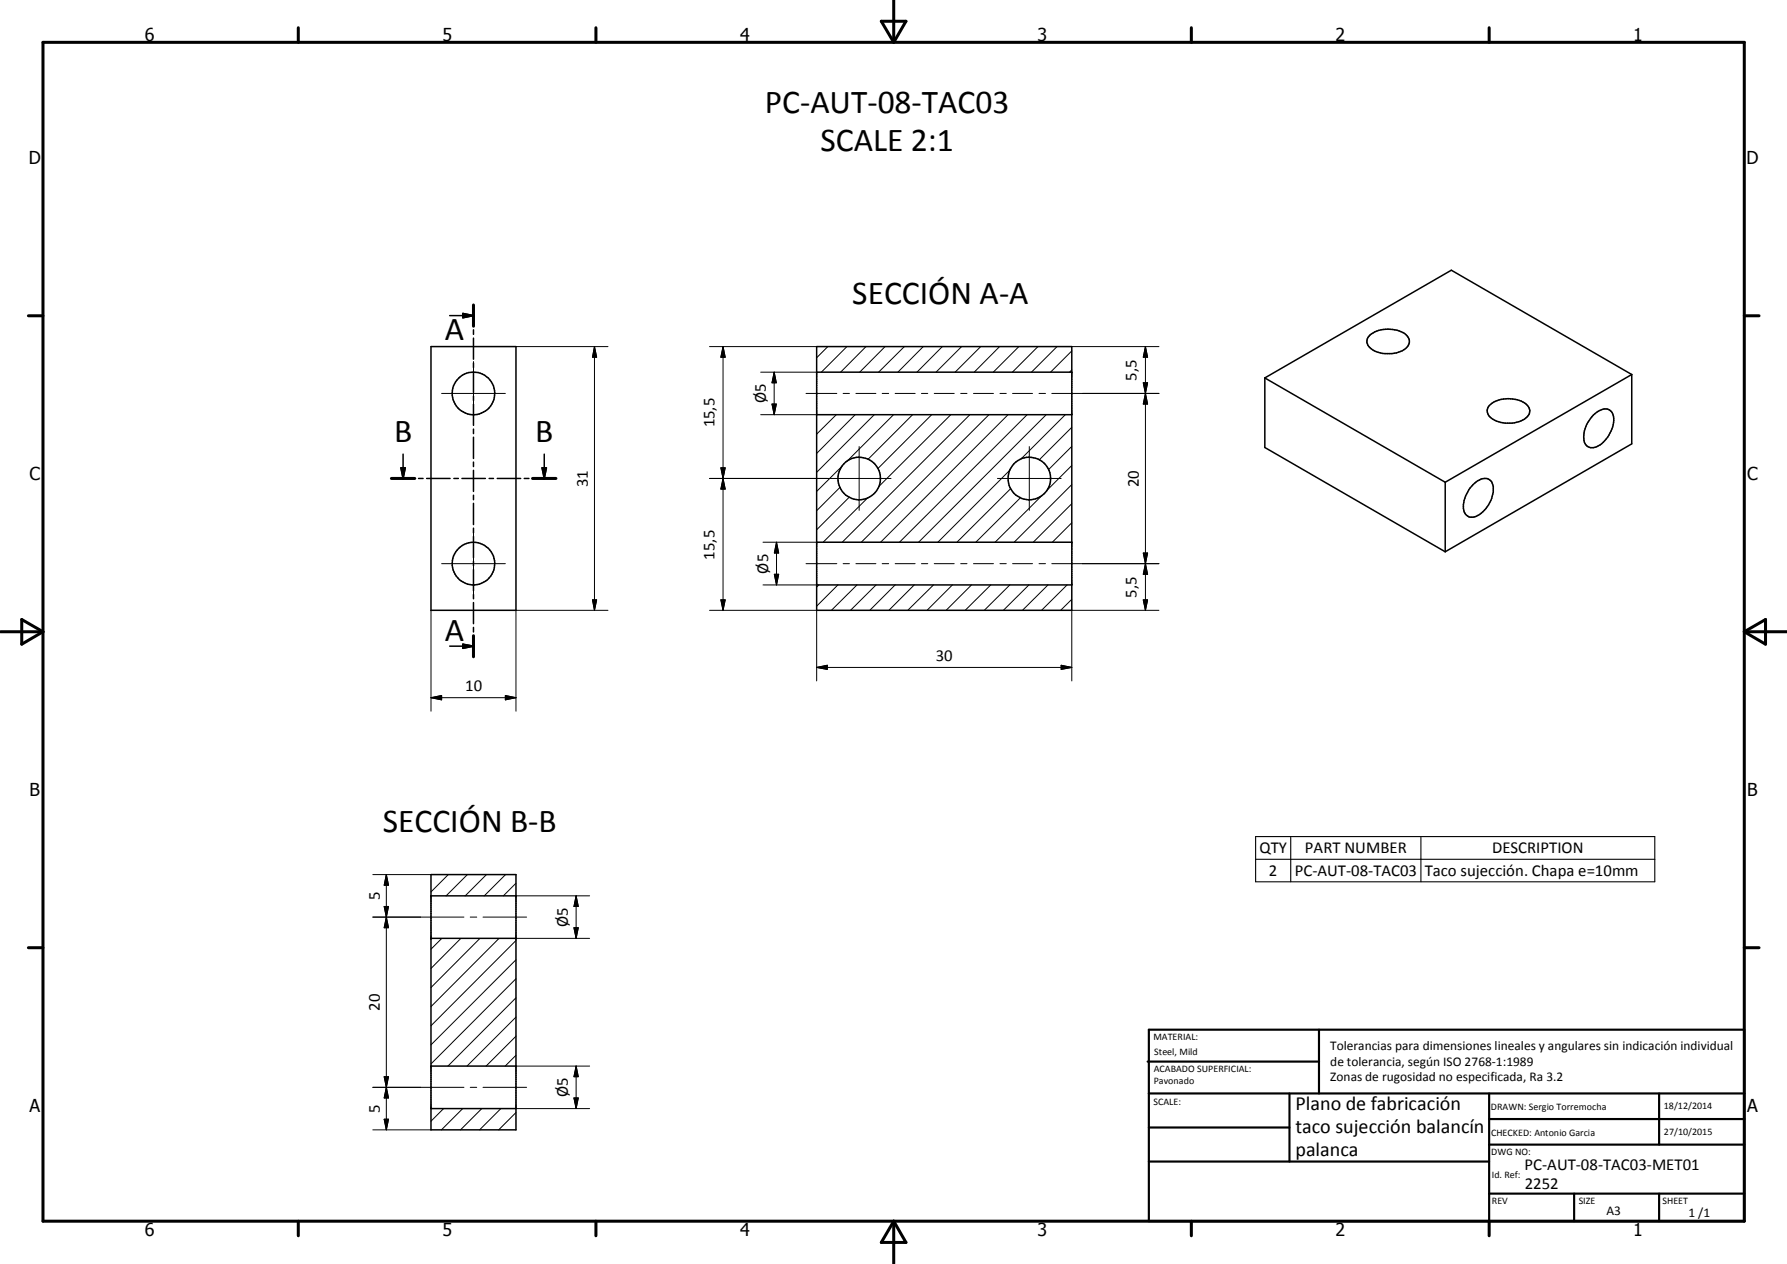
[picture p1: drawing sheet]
<svg xmlns="http://www.w3.org/2000/svg" width="420mm" height="297mm" viewBox="0 0 420 297" stroke-linecap="round" stroke-linejoin="round" font-family="sans-serif">
<g fill="none" stroke="#000" stroke-width=".35">
<path d="M105.7 74.2h5.6M108.8 73.7l2.5 .5-2.5 .5zM111.3 71.7v5M111.3 77.5v1.1M111.3 79.5v4.9M322.1 78.7a7.3 7.3 0 0 1 8.7 .2 1.95 1.95 0 0 1-.3 3 7.3 7.3 0 0 1-8.1 .1 1.93 1.93 0 0 1-.3-3.3zM101.3 81.4h20v62h-20zM111.3 85.3v1.1M111.3 87.2v5M111.3 93.1v1M111.3 95v4.9M192 97.5h60"/>
<path d="M192 81.4h60v62h-60zM192 87.5h60M297.4 88.8v16.4l42.4 24.5M297.4 88.8l42.4 24.5M350.2 95.3a7.1 7.1 0 0 1 8.9-.1 2.03 2.03 0 0 1-.7 3.3 7.6 7.6 0 0 1-7.7-.2 1.97 1.97 0 0 1-.5-3zM374.6 97.5a3.5 3.5 0 0 1 3.7-1.2 3 3 0 0 1 1 3.5 7.5 7.5 0 0 1-4.3 5.3 2.06 2.06 0 0 1-2.6-2.4 7.6 7.6 0 0 1 2.2-5.2zM383.7 88l-42.5-24.5-43.8 25.3M383.7 88v16.3l-43.9 25.4M383.7 88l-43.9 25.3M92 112.4h5.5M94.3 109.9h1l-.5 2.5zM94.8 106.7v5.7"/>
<path d="M98.4 112.4h1.1M100.3 112.4h5.5M106.7 112.4h1.1M108.6 112.4h5.5M111.3 100.8v1.1M111.3 102.7v5M111.3 108.6v1M111.3 110.5v5M111.3 116.4v1M111.3 118.3v5M115 112.4h1M116.9 112.4h5.5"/>
<path d="M123.3 112.4h1.1M125.2 112.4h5.5M127.5 109.9h1l-.5 2.5zM128 106.7v5.7M339.8 113.3v16.4M346.4 113.9a3.3 3.3 0 0 1 3.6-1.3l.3 .2a2.98 2.98 0 0 1 .7 3.3 7 7 0 0 1-4.6 5.4 2.02 2.02 0 0 1-2.3-2 8.1 8.1 0 0 1 2.3-5.6zM111.3 124.1v1.1M111.3 126.1v5M111.3 131.9v1.1M111.3 133.9v4.9M111.3 139.7v1M192 137.5h60"/>
<path d="M192 127.4h60M105.7 151.8h5.6M108.8 151.4l2.5 .4-2.5 .6zM111.3 141.6v5M111.3 147.4v1.1M111.3 149.4v4.9M101.3 205.5h20v60h-20zM101.3 210.5h20M101.3 220.5h20M101.3 250.5h20M101.3 260.5h20"/>
<circle cx="111.3" cy="92.5" r="5"/>
<circle cx="202" cy="112.4" r="5"/>
<circle cx="242" cy="112.4" r="5"/>
<circle cx="111.3" cy="132.4" r="5"/>
</g>
<g fill="#000">
<circle cx="101.3" cy="220.5" r=".18"/>
<circle cx="121.3" cy="220.5" r=".18"/>
</g>
<g fill="none" stroke="#000" stroke-width=".71">
<path d="M10.1 9.9h400v277.1h-400zM70.1 6.5v3.4M140.1 6.5v3.4M207.2 5h5.8l-2.9 4.9zM210.1 0v9.9M280.1 6.5v3.4M350.1 6.5v3.4M6.7 74.2h3.4M111.3 71.7v5M410.1 74.2h3.5M92 112.4h5.5M125.2 112.4h5.5"/>
<path d="M.1 148.5h10M5.1 145.6l5 2.9-5 2.9zM111.3 149.4v4.9M410.1 148.5h10M410.1 148.5l5-2.9v5.8zM6.7 222.7h3.4M410.1 222.7h3.5M70.1 287v3.4M140.1 287v3.4M210.1 287v10M210.1 287l2.9 5h-5.8zM280.1 287v3.4"/>
<path d="M350.1 287v3.4"/>
</g>
<g fill="none" stroke="#000" stroke-width=".51">
<path d="M269.8 249.5h40.3M270.1 242h140v45h-140zM270.1 257h140M303.2 257v16M310.1 242v15M350.1 257v30M390.1 257v12M270.1 265h33.1M270.1 273h80M350.1 269h60M350.1 263h60M350.1 280.5h60"/>
<path d="M370.1 280.5v6.5M390.1 280.5v6.5"/>
</g>
<g fill="#000">
<path d="M108.8 73.7l2.5 .5-2.5 .5zM139.8 81.4l.5 2.5h-1zM170 81.4l.5 2.5h-1zM181.5 95h1l-.5 2.5zM182 87.5l.5 2.5h-1zM268.8 90h1l-.5 2.5zM269.3 92.5l.5 2.5h-1zM269.3 81.4l.5 2.5h-1zM94.3 109.9h1l-.5 2.5zM127.5 109.9h1l-.5 2.5zM169.5 109.9h1l-.5 2.5zM170 112.4l.5 2.5h-1z"/>
<path d="M182.1 135h1l-.5 2.5zM182.6 127.4l.5 2.6h-1zM268.8 130h1l-.5 2.5zM269.3 132.5l.5 2.5h-1zM108.8 151.4l2.5 .4-2.5 .6zM139.3 141h1l-.5 2.4zM169.5 141h1l-.5 2.4zM192 156.8l2.5-.5v1zM249.5 156.3l2.5 .5-2.5 .5zM268.8 141h1l-.5 2.4zM101.3 164l2.5-.6v1.1zM118.8 163.4l2.5 .6-2.5 .5z"/>
<path d="M90.3 213h1l-.5 2.5zM90.8 215.5l.5 2.5h-1zM90.8 205.5l.5 2.5h-1zM134.9 218h1.1l-.5 2.5zM135.5 210.5l.5 2.5h-1.1zM90.3 253h1l-.5 2.5zM90.8 255.5l.5 2.5h-1zM134.9 258h1.1l-.5 2.5zM135.5 250.5l.5 2.5h-1.1zM90.3 263h1l-.5 2.5z"/>
</g>
<g fill="none" stroke="#000" stroke-width=".24">
<path d="M103.8 92.5h15M111.3 85v14.9M121.3 81.4h21.6M139.8 81.4l.5 2.5h-1zM139.8 81.4v62M166.8 81.4h25.2M170 81.4l.5 2.5h-1zM170 81.4v62M178.8 97.5h13.2M178.8 87.5h13.2M181.5 95h1l-.5 2.5zM182 87.5l.5 2.5h-1z"/>
<path d="M182 87.5v10M189.5 92.5h7.3M192.1 97.5h-.1M194.6 81.4l-2.6 2.7M196.6 97.5l-4.6 4.5M198.2 92.5h1.5M199.1 81.4l-6 6.1M201.1 97.5l-9.1 9.1M201.2 92.5h4.7M203.6 81.4l-6 6.1M205.6 97.5l-13.6 13.5M207.4 92.5h1.5"/>
<path d="M208.1 81.4l-6 6.1M210.1 97.5l-11.1 11M210.5 92.5h4.7M212.6 81.4l-6 6.1M214.6 97.5l-10.5 10.4M216.7 92.5h1.4M217.1 81.4l-6 6.1M219.1 97.5l-12.7 12.6M219.7 92.5h4.7M221.6 81.4l-6 6.1M223.6 97.5l-17 16.8M225.9 92.5h1.5"/>
<path d="M226.1 81.4l-6 6.1M228 97.5l-30 29.9M228.9 92.5h4.7M230.6 81.4l-6 6.1M232.5 97.5l-30 29.9M235 81.4l-5.9 6.1M235.1 92.5h1.5M237 97.5l-30 29.9M238.1 92.5h4.7M239.6 81.4l-6.1 6.1M241.5 97.5l-30 29.9M244 81.4l-6 6.1"/>
<path d="M244.3 92.5h1.5M246 97.5l-30 29.9M247.3 92.5h25.2M248.5 81.4l-6 6.1M250.5 97.5l-10.4 10.4M252 82.5l-5 5M252 86.9l-.5 .6M252 81.4h20.5M268.8 90h1l-.5 2.5zM268.8 90l1 5h-1l1-5zM269.3 92.5l.5 2.5h-1zM269.3 81.4l.5 2.5h-1z"/>
<path d="M269.3 81.4v62M166.8 112.4h42.7M169.5 109.9h1l-.5 2.5zM169.5 109.9l1 5h-1l1-5zM170 112.4l.5 2.5h-1zM197.5 114.5l-5.5 5.5M198.1 109.5l-6.1 6M199.7 116.8l-7.7 7.7M202 104.9v15M204 117l-10.5 10.4M234.5 112.4h15M237.5 110.4l-17 17"/>
<path d="M237.6 114.8l-12.6 12.6M239.9 117l-10.5 10.4M242 104.9v15M244.8 116.6l-10.8 10.8M252 113.9l-13.5 13.5M252 109.4l-6 6M252 100.4l-7.7 7.7M252 118.4l-9.1 9M252 104.9l-5.5 5.5M103.8 132.5h15M111.3 125v15M179.4 137.5h12.6"/>
<path d="M179.4 127.4h12.6M182.1 135h1l-.5 2.5zM182.6 127.4l.5 2.6h-1zM182.6 127.4v10.1M189.5 132.5h7.3M192.5 137.5l-.5 .5M197 137.5l-5 5M198.2 132.5h1.5M201.2 132.5h4.7M201.5 137.5l-6 5.9M206 137.5l-6 5.9M207.4 132.5h1.5"/>
<path d="M210.5 137.5l-6 5.9M210.5 132.5h4.7M215 137.5l-6 5.9M216.7 132.5h1.4M219.5 137.5l-6.1 5.9M219.7 132.5h4.7M223.9 137.5l-5.9 5.9M225.9 132.5h1.5M228.4 137.5l-5.9 5.9M228.9 132.5h4.7M232.9 137.5l-6 5.9M235.1 132.5h1.5"/>
<path d="M237.4 137.5l-6 5.9M238.1 132.5h4.7M241.9 137.5l-6 5.9M244.3 132.5h1.5M246.4 137.5l-6 5.9M247.3 132.5h25.2M250.9 137.5l-6 5.9M252 127.3l-.1 .1M252 122.9l-4.6 4.5M268.8 130h1l-.5 2.5zM268.8 130l1 5h-1l1-5zM269.3 132.5l.5 2.5h-1z"/>
<path d="M101.3 143.4v23.7M139.3 141h1l-.5 2.4zM142.9 143.4h-21.6v23.7M166.8 143.4h25.2v16.6M169.5 141h1l-.5 2.4zM192 156.8l2.5-.5v1zM192 156.8h60M249.5 156.3l2.5 .5-2.5 .5zM252 140.8l-2.6 2.6M268.8 141h1l-.5 2.4zM272.5 143.4h-20.5v16.6M101.3 164l2.5-.6v1.1z"/>
<path d="M101.3 164h20M118.8 163.4l2.5 .6-2.5 .5zM87.7 215.5h21.4M87.7 205.5h13.6M90.3 213h1l-.5 2.5zM90.3 213h1l-1 5h1zM90.8 215.5l.5 2.5h-1zM90.8 205.5l.5 2.5h-1zM90.8 205.5v60M105.4 205.5l-4.1 4.1M109.9 205.5l-5 5M110.6 215.5h1.5"/>
<path d="M113.6 215.5h10.2M114.4 205.5l-5 5M118.9 205.5l-5 5M121.3 207.6l-2.9 2.9M121.3 210.5h17.3M134.9 218h1.1l-.5 2.5zM135.5 210.5l.5 2.5h-1.1zM135.5 210.5v10M103.9 220.5l-2.6 2.6M108.4 220.5l-7.1 7.1M112.8 220.5l-11.5 11.6M117.3 220.5l-16 16.1"/>
<path d="M121.3 239l-11.5 11.5M121.3 234.5l-16 16M121.3 230l-20 20M121.3 225.6l-20 19.9M121.3 221l-20 20M121.3 220.5h17.3M87.7 255.5h21.4M90.3 253h1l-.5 2.5zM90.3 253h1l-1 5h1zM90.8 255.5l.5 2.5h-1zM110.6 255.5h1.5M113.6 255.5h10.2"/>
<path d="M121.3 248l-2.5 2.5M121.3 243.5l-7 7M121.3 250.5h17.3M134.9 258h1.1l-.5 2.5zM135.5 250.5l.5 2.5h-1.1zM135.5 250.5v10M87.7 265.5h13.6M90.3 263h1l-.5 2.5zM104.3 260.5l-3 3M108.8 260.5l-5 5M113.3 260.5l-5 5M117.8 260.5l-5 5"/>
<path d="M121.3 261.5l-4 4M121.3 260.5h17.3"/>
</g>
<path d="M295.2 196.6h93.9v10.6h-93.9zM303.5 196.6v10.6M334.1 196.6v10.6M295.2 201.9h93.9" fill="none" stroke="#000" stroke-width=".25"/>
<g font-size="7.9">
<text x="179.8" y="26.6">PC-AUT-08-TAC03</text>
<text x="192.9" y="35.6">SCALE 2:1</text>
<text x="200.4" y="71.4">SECCIÓN A-A</text>
<text x="104.6" y="79.8">A</text>
<text x="92.7" y="104">B</text>
<text x="125.8" y="104">B</text>
<text x="104.6" y="150.5">A</text>
<text x="90" y="195.5">SECCIÓN B-B</text>
</g>
<g font-size="4.7">
<text x="304.6" y="260.8">Plano de fabricación</text>
<text x="304.6" y="266.2">taco sujección balancín</text>
<text x="304.6" y="271.6">palanca</text>
</g>
<g font-size="4.2">
<text x="34" y="9.6">6</text>
<text x="104" y="9.6">5</text>
<text x="174" y="9.6">4</text>
<text x="244" y="9.6">3</text>
<text x="314" y="9.6">2</text>
<text x="384" y="9.6">1</text>
<text x="6.8" y="38.7">D</text>
<text x="410.6" y="38.7">D</text>
<text x="7" y="112.9">C</text>
<text x="410.8" y="112.9">C</text>
<text x="7" y="187.1">B</text>
<text x="410.8" y="187.1">B</text>
<text x="7" y="261.4">A</text>
<text x="410.8" y="261.4">A</text>
<text x="34" y="290.4">6</text>
<text x="104" y="290.4">5</text>
<text x="174" y="290.4">4</text>
<text x="244" y="290.4">3</text>
<text x="314" y="290.4">2</text>
<text x="384" y="290.4">1</text>
</g>
<g font-size="3.9">
<text x="267.2" y="89.5" transform="rotate(-90 267.2 89.5)">5,5</text>
<text x="180.1" y="94.8" transform="rotate(-90 180.1 94.8)">Ø5</text>
<text x="168" y="100.5" transform="rotate(-90 168 100.5)">15,5</text>
<text x="138.2" y="114.5" transform="rotate(-90 138.2 114.5)">31</text>
<text x="267.7" y="114.5" transform="rotate(-90 267.7 114.5)">20</text>
<text x="168" y="131.5" transform="rotate(-90 168 131.5)">15,5</text>
<text x="180.6" y="134.8" transform="rotate(-90 180.6 134.8)">Ø5</text>
<text x="267.2" y="140.5" transform="rotate(-90 267.2 140.5)">5,5</text>
<text x="220" y="155.3">30</text>
<text x="109.3" y="162.4">10</text>
<text x="296.1" y="200.5">QTY</text>
<text x="306.8" y="200.5">PART NUMBER</text>
<text x="350.8" y="200.5">DESCRIPTION</text>
<text x="298.4" y="205.9">2</text>
<text x="304.4" y="205.9">PC-AUT-08-TAC03</text>
<text x="335" y="205.9">Taco sujección. Chapa e=10mm</text>
<text x="89.3" y="211.5" transform="rotate(-90 89.3 211.5)">5</text>
<text x="133.5" y="217.8" transform="rotate(-90 133.5 217.8)">Ø5</text>
<text x="89.3" y="237.5" transform="rotate(-90 89.3 237.5)">20</text>
<text x="133.5" y="257.9" transform="rotate(-90 133.5 257.9)">Ø5</text>
<text x="89.3" y="261.5" transform="rotate(-90 89.3 261.5)">5</text>
<text x="358.5" y="275">PC-AUT-08-TAC03-MET01</text>
<text x="358.5" y="279.4">2252</text>
</g>
<g font-size="3.1">
<text x="312.7" y="246.8">Tolerancias para dimensiones lineales y angulares sin indicación individual</text>
<text x="312.7" y="250.4">de tolerancia, según ISO 2768-1:1989</text>
<text x="312.7" y="254">Zonas de rugosidad no especificada, Ra 3.2</text>
<text x="377.7" y="285.6">A3</text>
<text x="397" y="285.9">1 /1</text>
</g>
<g font-size="2.4">
<text x="271.2" y="244.4">MATERIAL:</text>
<text x="271.3" y="252">ACABADO SUPERFICIAL:</text>
<text x="271.4" y="247.9">Steel, Mild</text>
<text x="271.3" y="254.6">Pavonado</text>
<text x="271.2" y="259.7">SCALE:</text>
<text x="350.6" y="260.8">DRAWN: Sergio Torremocha</text>
<text x="391.2" y="260.6">18/12/2014</text>
<text x="350.6" y="267">CHECKED: Antonio Garcia</text>
<text x="391.2" y="266.7">27/10/2015</text>
<text x="350.6" y="271.4">DWG NO:</text>
<text x="350.8" y="276.9">Id. Ref:</text>
<text x="350.8" y="282.8">REV</text>
<text x="371.2" y="282.9">SIZE</text>
<text x="390.9" y="282.9">SHEET</text>
</g>
</svg>
